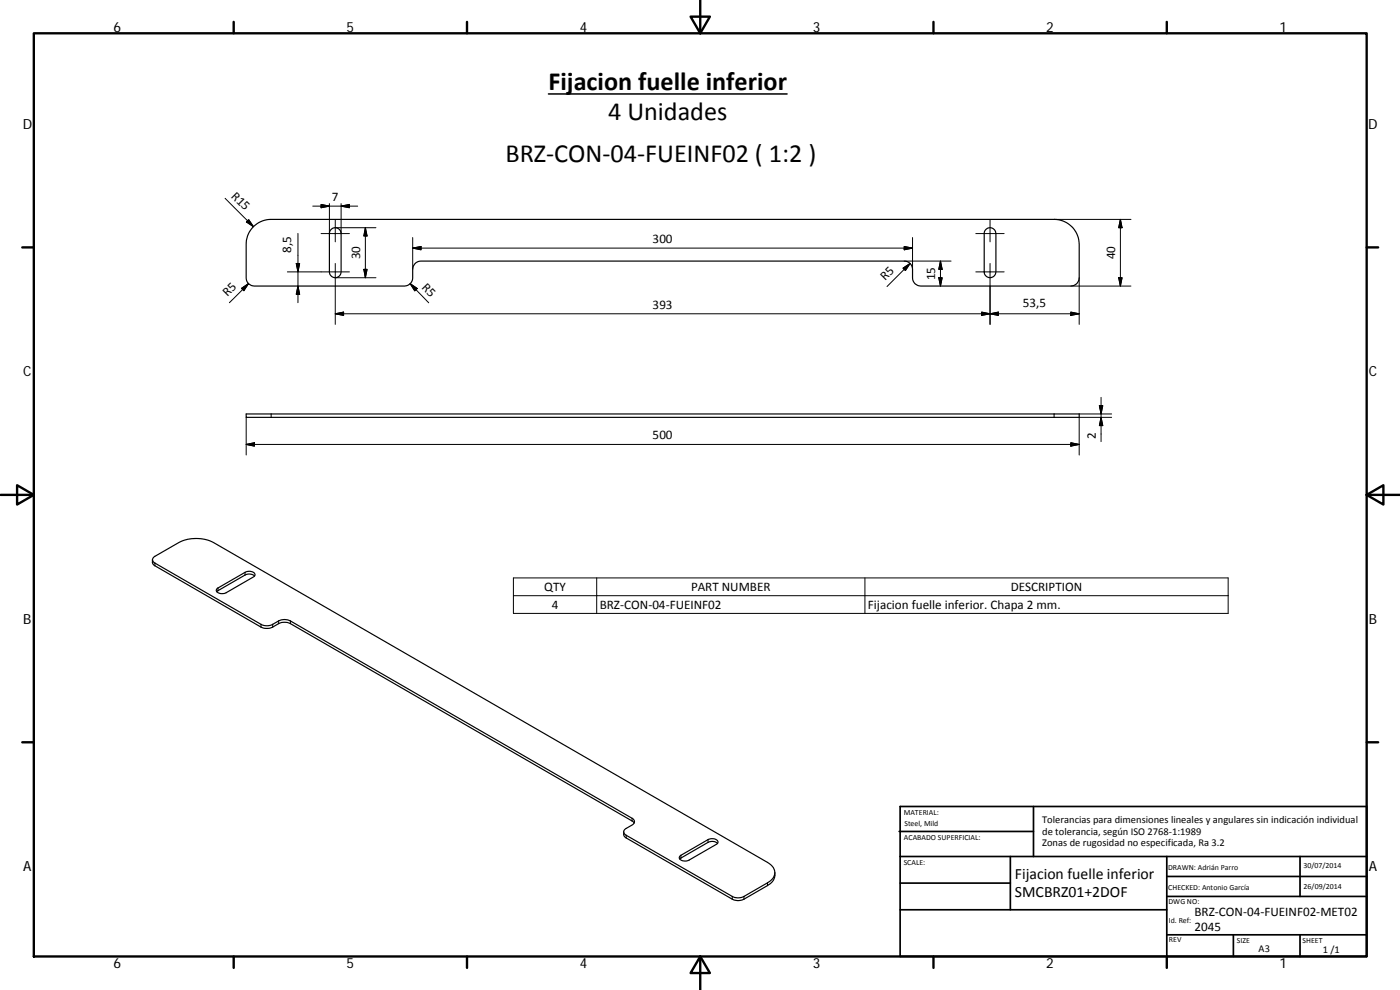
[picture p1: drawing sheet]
<svg xmlns="http://www.w3.org/2000/svg" width="420mm" height="297mm" viewBox="0 0 420 297" stroke-linecap="round" stroke-linejoin="round" font-family="sans-serif">
<path d="M76.1 68a7.6 7.6 0 0 1 5.3-2.2h234.9a7.5 7.5 0 0 1 7.6 7.5v10a2.51 2.51 0 0 1-2.5 2.5h-45a2.48 2.48 0 0 1-2.5-2.5v-2.5a2.48 2.48 0 0 0-2.5-2.5h-145a2.47 2.47 0 0 0-2.5 2.5v2.5a2.51 2.51 0 0 1-2.5 2.5h-45a2.48 2.48 0 0 1-2.5-2.5v-10a7.3 7.3 0 0 1 2.2-5.3zM99.3 68.9a1.75 1.75 0 0 1 2-.5 1.75 1.75 0 0 1 1.1 1.7v11.5a1.76 1.76 0 0 1-1.8 1.7 1.76 1.76 0 0 1-1.7-1.7v-11.5zM295.8 68.9a1.75 1.75 0 0 1 2-.5 1.75 1.75 0 0 1 1.1 1.7v11.5a1.76 1.76 0 0 1-1.8 1.7 1.76 1.76 0 0 1-1.7-1.7v-11.5zM73.9 124.2h250v1h-250zM45.8 167.9v1.1l.5 .6 32 18.6 .9 .3h1.8l2.9-1.5 .9-.3 1.5 .1 .9 .3 102.5 59.2 .6 .6M46.1 167.3l7.5-4.5a11.7 11.7 0 0 1 10.6 0l166.1 96a3.2 3.2 0 0 1 2.2 3 3.2 3.2 0 0 1-2.2 3.1l-7.3 4.2a3.8 3.8 0 0 1-3.2-.1l-31.9-18.4a1.08 1.08 0 0 1-.7-1 1.08 1.08 0 0 1 .7-1l1.8-1.1a1.07 1.07 0 0 0 .7-1 1.07 1.07 0 0 0-.7-1l-102.8-59.3a3.9 3.9 0 0 0-3.3 .1l-1.8 1a3.8 3.8 0 0 1-3.5 0l-31.8-18.3a1.06 1.06 0 0 1-.4-1.7zM65.2 176.6l8.3-4.9a2.08 2.08 0 0 1 3 .8l-.5 .6-8.1 4.7a2.08 2.08 0 0 1-3-.7zM76.4 172.8a2.48 2.48 0 0 0-2.9-.3l-8.4 5M187.2 249.6l.1 1.2 .6 .6 31.9 18.4a3.8 3.8 0 0 0 3.5 0l7-4.1a3.7 3.7 0 0 0 2.2-3.9M204.2 256.8l8.3-4.9a2.07 2.07 0 0 1 3 .8l-.3 .5-8.4 4.8a2.06 2.06 0 0 1-3-.7zM215.3 253a2.56 2.56 0 0 0-2.8-.2l-8.5 4.9" fill="none" stroke="#000" stroke-width=".36"/>
<g fill="none" stroke="#000" stroke-width=".3">
<path d="M67.6 59.5l8.5 8.5M73.9 66.6l.7-.7 1.5 2.1zM88.9 79.1h1l-.5 2.5zM89.4 70v20.8M93.9 61.8h13.4M96.4 70.1h8.5M96.4 61.3l2.5 .5-2.5 .5zM98.9 61.1v8.9M100.6 65.8v6.8M100.6 79.1v18.2M100.7 68.3h12.1M102.4 61.1v8.9"/>
<path d="M102.4 61.8l2.5-.5v1zM109.7 68.3v15M109.7 68.3l.5 2.5h-1zM123.9 74.4l2.5-.4v1zM123.9 74.4h150M123.9 71.3v9.5M271.4 78.3h14M271.4 74l2.5 .4-2.5 .6zM273.1 79.1l-6.9 6.9M273.9 71.3v9.5M282.2 78.3v7.5M282.2 78.3l.6 2.5h-1.1z"/>
<path d="M292.9 70.1h8.5M297.1 65.8v6.8M297.1 79.1v18.2M316.3 65.8h23.1M336.2 65.8v20M336.2 65.8l.6 2.5h-1.1zM72.5 86.5l2.1-1.4-1.4 2.1zM74.6 85.1l-5.8 5.7M86.2 81.6h18.7M89.4 85.8l.5 2.5h-1zM100.6 94.1l2.5-.5v1zM100.6 94.1h223.3"/>
<path d="M100.7 83.3h12.1M109.2 80.8h1l-.5 2.5zM123.1 85.1l5.6 5.7M123.1 85.1l2.1 1.5-.7 .7zM271 80.5l2.1-1.4-1.4 2.1zM281.7 83.3h1.1l-.6 2.5zM292.9 81.6h8.5M294.6 93.6l2.5 .5-2.5 .5zM297.1 94.1l2.5-.5v1zM321.4 93.6l2.5 .5-2.5 .5zM321.4 85.8h18M323.9 83.3v14"/>
<path d="M335.7 83.3h1.1l-.6 2.5zM330.4 119.2v13.3M73.9 133.3l2.5-.5v1.1zM73.9 133.3h250M73.9 125.2v11.3M81.4 124.2v1M316.3 124.2v1M321.4 132.8l2.5 .6-2.5 .5zM323.9 124.2h9.7M329.9 121.7h1.1l-.6 2.5zM330.4 125.2l.6 2.5h-1.1zM333.6 125.2h-9.7v11.3"/>
<path d="M46.5 169v.8M65.4 176.4v.8M73.5 171.7v.8M154.1 173.4h214.5v10.6h-214.5zM154.1 178.7h214.5M179.1 173.4v10.6M259.6 173.4v10.6M78.3 187.3v.9M81.8 187.3v.9M83.6 186.3v.8M87.2 186.3v.8M187.9 250.6v.8"/>
<path d="M189.7 245.5v.8M204.4 256.6v.9M212.5 251.9v.9M219.8 269v.8M223.3 269v.8M230.3 264.9v.8"/>
</g>
<g fill="none" stroke="#000" stroke-width=".71">
<path d="M10.1 10h400.1v277h-400.1zM70.1 6.6v3.4M140.2 6.6v3.4M207.3 5h5.8l-2.9 5zM210.2 0v10M280.2 6.6v3.4M350.2 6.6v3.4M6.7 74.2h3.4M410.2 74.2h3.4M.2 148.5h9.9M5.1 145.6l5 2.9-5 2.9zM410.2 148.5l5-2.9v5.8z"/>
<path d="M410.2 148.5h9.9M6.7 222.7h3.4M410.2 222.7h3.4M70.1 287v3.4M140.2 287v3.4M210.2 287l2.9 5h-5.8zM210.2 287v10M280.2 287v3.4M350.2 287v3.4"/>
</g>
<g fill="none" stroke="#000" stroke-width=".51">
<path d="M269.8 249.5h40.4M270.1 257h140.1M270.1 242h140.1v45h-140.1zM303.2 257v16M310.2 242v15M350.2 257v30M390.2 257v12M270.1 273h80.1M270.1 265h33.1M350.2 269h60M350.2 263h60M350.2 280.5h60"/>
<path d="M370.2 280.5v6.5M390.2 280.5v6.5"/>
</g>
<path d="M164.6 28.2h71.6" fill="none" stroke="#000" stroke-width=".46"/>
<g fill="#000" stroke="#000" stroke-width=".3">
<path d="M73.9 66.6l.7-.7 1.5 2.1zM88.9 79.1h1l-.5 2.5zM96.4 61.3l2.5 .5-2.5 .5zM102.4 61.8l2.5-.5v1zM109.7 68.3l.5 2.5h-1zM123.9 74.4l2.5-.4v1zM271.4 74l2.5 .4-2.5 .6zM336.2 65.8l.6 2.5h-1.1zM72.5 86.5l2.1-1.4-1.4 2.1zM89.4 85.8l.5 2.5h-1zM100.6 94.1l2.5-.5v1zM109.2 80.8h1l-.5 2.5z"/>
<path d="M123.1 85.1l2.1 1.5-.7 .7zM271 80.5l2.1-1.4-1.4 2.1zM281.7 83.3h1.1l-.6 2.5zM282.2 78.3l.6 2.5h-1.1zM294.6 93.6l2.5 .5-2.5 .5zM297.1 94.1l2.5-.5v1zM321.4 93.6l2.5 .5-2.5 .5zM335.7 83.3h1.1l-.6 2.5zM73.9 133.3l2.5-.5v1.1zM321.4 132.8l2.5 .6-2.5 .5zM329.9 121.7h1.1l-.6 2.5zM330.4 125.2l.6 2.5h-1.1z"/>
</g>
<g font-size="7.9">
<text x="164.6" y="27.1">Fijacion fuelle inferior</text>
<text x="182.5" y="36.1">4 Unidades</text>
<text x="151.7" y="48.7">BRZ‐CON‐04‐FUEINF02 ( 1:2 )</text>
</g>
<g font-size="4.7">
<text x="304.6" y="263.9">Fijacion fuelle inferior</text>
<text x="304.6" y="269.3">SMCBRZ01+2DOF</text>
</g>
<g font-size="4.2">
<text x="34" y="9.6">6</text>
<text x="104" y="9.6">5</text>
<text x="174" y="9.6">4</text>
<text x="244" y="9.6">3</text>
<text x="314" y="9.6">2</text>
<text x="384" y="9.6">1</text>
<text x="6.8" y="38.7">D</text>
<text x="410.6" y="38.7">D</text>
<text x="7" y="112.9">C</text>
<text x="410.8" y="112.9">C</text>
<text x="7" y="187.1">B</text>
<text x="410.8" y="187.1">B</text>
<text x="7" y="261.3">A</text>
<text x="410.8" y="261.3">A</text>
<text x="34" y="290.4">6</text>
<text x="104" y="290.4">5</text>
<text x="174" y="290.4">4</text>
<text x="244" y="290.4">3</text>
<text x="314" y="290.4">2</text>
<text x="384" y="290.4">1</text>
</g>
<g font-size="3.9">
<text x="69.2" y="59" transform="rotate(45 69.2 59)">R15</text>
<text x="99.6" y="60.3">7</text>
<text x="87.4" y="75.8" transform="rotate(-90 87.4 75.8)">8,5</text>
<text x="108.1" y="77.8" transform="rotate(-90 108.1 77.8)">30</text>
<text x="195.9" y="72.9">300</text>
<text x="334.7" y="77.8" transform="rotate(-90 334.7 77.8)">40</text>
<text x="68.3" y="89.2" transform="rotate(-45 68.3 89.2)">R5</text>
<text x="126.4" y="86.3" transform="rotate(46 126.4 86.3)">R5</text>
<text x="265.7" y="84.3" transform="rotate(-45 265.7 84.3)">R5</text>
<text x="280.7" y="84.1" transform="rotate(-90 280.7 84.1)">15</text>
<text x="195.9" y="92.6">393</text>
<text x="307" y="92.1">53,5</text>
<text x="195.9" y="131.8">500</text>
<text x="328.9" y="131.7" transform="rotate(-90 328.9 131.7)">2</text>
<text x="163.4" y="177.3">QTY</text>
<text x="207.4" y="177.3">PART NUMBER</text>
<text x="303.3" y="177.3">DESCRIPTION</text>
<text x="165.6" y="182.6">4</text>
<text x="180" y="182.6">BRZ‐CON‐04‐FUEINF02</text>
<text x="260.5" y="182.7">Fijacion fuelle inferior. Chapa 2 mm.</text>
<text x="358.5" y="274.9">BRZ‐CON‐04‐FUEINF02‐MET02</text>
<text x="358.5" y="279.4">2045</text>
</g>
<g font-size="3.1">
<text x="312.8" y="246.8">Tolerancias para dimensiones lineales y angulares sin indicación individual</text>
<text x="312.8" y="250.4">de tolerancia, según ISO 2768‐1:1989</text>
<text x="312.8" y="254">Zonas de rugosidad no especificada, Ra 3.2</text>
<text x="377.7" y="285.6">A3</text>
<text x="397" y="285.9">1 /1</text>
</g>
<g font-size="2.4">
<text x="271.2" y="244.4">MATERIAL:</text>
<text x="271.3" y="251.9">ACABADO SUPERFICIAL:</text>
<text x="271.4" y="247.9">Steel, Mild</text>
<text x="271.2" y="259.7">SCALE:</text>
<text x="350.6" y="260.9">DRAWN: Adrián Parro</text>
<text x="391.2" y="260.6">30/07/2014</text>
<text x="350.6" y="267">CHECKED: Antonio García</text>
<text x="391.2" y="266.6">26/09/2014</text>
<text x="350.7" y="271.4">DWG NO:</text>
<text x="350.8" y="276.8">Id. Ref:</text>
<text x="350.8" y="282.8">REV</text>
<text x="371.2" y="282.9">SIZE</text>
<text x="390.9" y="282.9">SHEET</text>
</g>
</svg>
